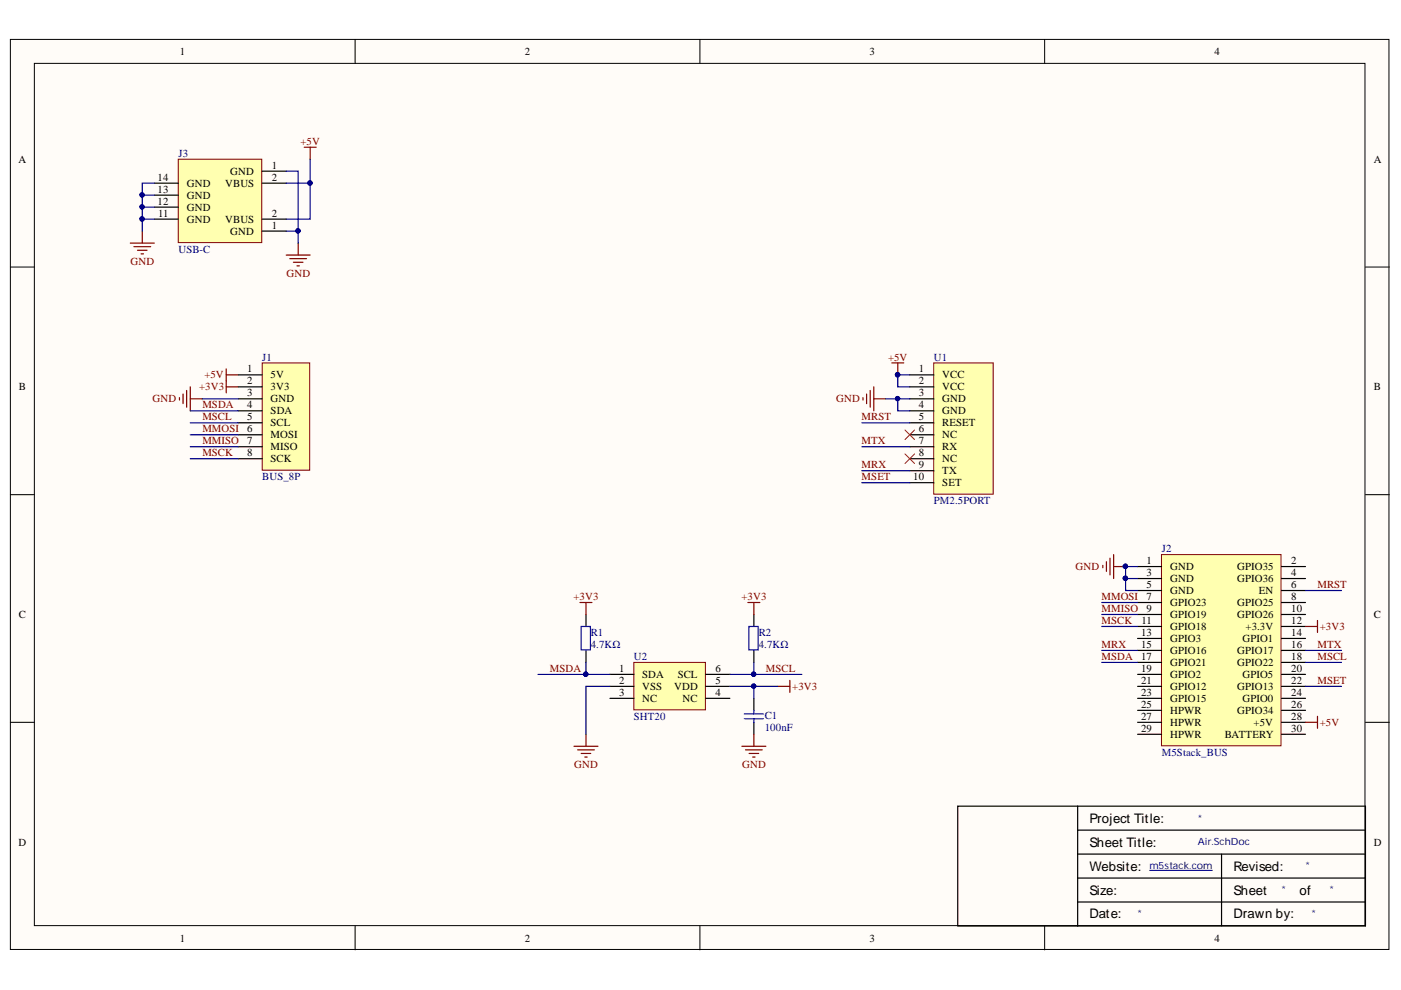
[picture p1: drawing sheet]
<svg xmlns="http://www.w3.org/2000/svg" width="297mm" height="210mm" viewBox="0 0 297 210" stroke-linecap="round" stroke-linejoin="round" font-family="sans-serif">
<g fill="#fffcf8" stroke="#000" stroke-width=".21">
<path d="M2.2 8.4h292.3v192.9h-292.3z"/>
<path d="M7.3 13.4h282.1v182.9h-282.1z"/>
</g>
<path d="M75.3 8.4v5M148.4 8.4v5M221.5 8.4v5M2.2 56.6h5.1M289.5 56.6h5.1M2.2 104.9h5.1M289.5 104.9h5.1M2.2 153.1h5.1M289.5 153.1h5.1M75.3 196.3v5.1M148.4 196.3v5.1M221.5 196.3v5.1" fill="none" stroke="#000" stroke-width=".21"/>
<path d="M228.5 170.9h-25.4v25.4h25.4M228.5 170.9h61v25.4h-61M228.5 176h61M228.5 170.9v25.4M228.5 191.2h61M228.5 186.2h61M228.5 181.1h61M259 181.1v15.2" fill="none" stroke="#000" stroke-width=".25"/>
<path d="M243.7 184.5h13.3" fill="none" stroke="#000080" stroke-width=".21"/>
<path d="M55.6 76.9h10.1v22.8h-10.1z" fill="#ffffb0" stroke="#800000" stroke-width=".21"/>
<path d="M50.5 79.5h5.1M50.5 82h5.1M50.5 84.6h5.1M50.5 87.1h5.1M50.5 89.6h5.1M50.5 92.2h5.1M50.5 94.7h5.1M50.5 97.3h5.1" fill="none" stroke="#000" stroke-width=".25"/>
<path d="M198 76.9h12.6v27.9h-12.6z" fill="#ffffb0" stroke="#800000" stroke-width=".21"/>
<path d="M192.9 79.5h5.1M192.9 82h5.1M192.9 84.6h5.1M192.9 87.1h5.1M192.9 89.6h5.1M192.9 92.2h5.1M192.9 94.7h5.1M192.9 97.3h5.1M192.9 99.8h5.1M192.9 102.3h5.1" fill="none" stroke="#000" stroke-width=".25"/>
<path d="M246.3 117.6h25.3v40.5h-25.3z" fill="#ffffb0" stroke="#800000" stroke-width=".21"/>
<g fill="none" stroke="#000" stroke-width=".25">
<path d="M241.2 120.1h5.1M241.2 122.7h5.1M241.2 125.2h5.1M241.2 127.7h5.1M241.2 130.3h5.1M241.2 132.8h5.1M241.2 135.4h5.1M241.2 137.9h5.1M271.7 120.1h5.1M271.7 122.7h5.1M271.7 125.2h5.1M271.7 127.7h5.1"/>
<path d="M271.7 130.3h5.1M271.7 132.8h5.1M271.7 135.4h5.1M271.7 137.9h5.1M241.2 140.4h5.1M241.2 143h5.1M241.2 145.5h5.1M241.2 148.1h5.1M241.2 150.6h5.1M241.2 155.7h5.1M241.2 153.1h5.1M271.7 140.4h5.1"/>
<path d="M271.7 143h5.1M271.7 145.5h5.1M271.7 148.1h5.1M271.7 150.6h5.1M271.7 155.7h5.1M271.7 153.1h5.1"/>
</g>
<g fill="none" stroke="#800000" stroke-width=".25">
<path d="M48 78.2v5.1M48 79.5h2.5M189.1 76.9h2.5M190.3 76.9v2.6M38 84.3v.5M38.8 83.5v2.1M39.6 82.8v3.5M40.3 84.6h2.6M40.3 82v5.1M48 82h2.5M183 84.3v.5M183.7 83.5v2.1"/>
<path d="M184.5 82.8v3.5M185.3 82v5.1M185.3 84.6h2.5M233.8 119.9v.5M234.6 119.1v2M235.3 118.3v3.6M236.1 117.6v5.1M236.1 120.1h2.6M276.8 132.8h2.5M279.3 131.6v2.5M276.8 153.1h2.5M279.3 151.9v2.5"/>
</g>
<g fill="#000080" stroke="#000080" stroke-width=".21">
<circle cx="190.3" cy="79.4" r=".46"/>
<circle cx="238.6" cy="120.1" r=".46"/>
</g>
<path d="M191.9 91.2l2 2M191.9 96.2l2 2.1M193.9 91.2l-2 2M193.9 96.2l-2 2.1" fill="none" stroke="#f00" stroke-width=".21"/>
<path d="M37.8 33.8h17.7v17.6h-17.7z" fill="#ffffb0" stroke="#800000" stroke-width=".21"/>
<path d="M32.7 38.8h5.1M55.6 36.3h5.1M55.6 38.8h5.1M32.7 46.5h5.1M32.7 43.9h5.1M32.7 41.4h5.1M55.6 46.5h5.1M55.6 49h5.1" fill="none" stroke="#000" stroke-width=".25"/>
<path d="M64.5 31.2h2.5M65.8 31.2v2.6M27.6 51.5h5.1M28.4 52.3h3.5M29.2 53.1h2M29.9 53.8h.5M30.2 49v2.5M60.7 54.1h5.1M61.4 54.8h3.6M62.2 55.6h2M63 56.4h.5M63.2 51.5v2.6" fill="none" stroke="#800000" stroke-width=".25"/>
<path d="M134.4 140.4h15.2v10.1h-15.2z" fill="#ffffb0" stroke="#800000" stroke-width=".21"/>
<path d="M124.2 130.3v2.5M124.2 137.9v2.5M159.8 130.3v2.5M159.8 137.9v2.5M129.3 143h5.1M129.3 145.5h5.1M129.3 148.1h5.1M149.7 143h5.1M149.7 145.5h5.1M149.7 148.1h5.1M159.8 148.1v2.5M159.8 153.1v2.6" fill="none" stroke="#000" stroke-width=".25"/>
<path d="M123.2 132.8h2v5h-2zM158.8 132.8h2v5h-2zM157.8 151.4h4.1M157.8 152.4h4.1M159.8 150.6v.8M159.8 152.4v.7" fill="none" stroke="#00f" stroke-width=".25"/>
<g fill="none" stroke="#000080" stroke-width=".25">
<path d="M32.7 38.8h-2.5v10.2M60.7 36.3h2.5v15.2M60.7 38.8h5.1v7.7h-5.1M65.8 33.8v5M30.2 46.5h2.5M30.2 43.9h2.5M30.2 41.4h2.5M60.7 49h2.5M192.9 79.5h-2.6v2.5h2.6M40.3 94.7h10.2M40.3 89.6h10.2M40.3 87.1h10.2"/>
<path d="M40.3 92.2h10.2M40.3 97.3h10.2M42.9 84.6h7.6M182.7 94.7h10.2M182.7 99.8h10.2M182.7 89.6h10.2M187.8 84.6h5.1M190.3 84.6v2.5h2.6M182.7 102.3h10.2M233.6 137.9h7.6M233.6 127.7h7.6M233.6 132.8h7.6"/>
<path d="M233.6 130.3h7.6M238.7 122.7v2.5h2.5M238.7 122.7h2.5M241.2 120.1h-2.5v2.6M276.8 137.9h7.6M276.8 125.2h7.6M114.1 143h15.2M124.2 140.4v2.6M129.3 145.5h-5.1v10.2M154.8 143h15.2M154.8 145.5h10.1M159.8 140.4v2.6"/>
<path d="M159.8 145.5v2.6M233.6 140.4h7.6M276.8 145.5h7.6M276.8 140.4h7.6"/>
</g>
<g fill="#000080" stroke="#000080" stroke-width=".21">
<circle cx="190.3" cy="84.5" r=".46"/>
<circle cx="190.3" cy="79.4" r=".46"/>
<circle cx="238.6" cy="122.6" r=".46"/>
<circle cx="238.6" cy="120.1" r=".46"/>
<circle cx="30.1" cy="41.3" r=".46"/>
<circle cx="30.1" cy="43.9" r=".46"/>
<circle cx="30.1" cy="46.4" r=".46"/>
<circle cx="63.2" cy="48.9" r=".46"/>
<circle cx="65.7" cy="38.8" r=".46"/>
<circle cx="124.2" cy="142.9" r=".46"/>
<circle cx="159.8" cy="142.9" r=".46"/>
<circle cx="159.8" cy="145.5" r=".46"/>
</g>
<g fill="none" stroke="#800000" stroke-width=".25">
<path d="M123 127.7h2.5M124.2 127.7v2.6M158.6 127.7h2.5M159.8 127.7v2.6M121.7 158.2h5.1M122.5 159h3.5M123.2 159.8h2.1M124.2 155.7v2.5M157.3 158.2h5.1M158.1 159h3.5M158.8 159.8h2.1M159.8 155.7v2.5"/>
<path d="M164.9 145.5h2.6M167.5 144.3v2.5M124 160.5h.5M159.6 160.5h.5"/>
</g>
<g font-size="2.8">
<text x="231" y="174.4">Project Title:</text>
<text x="231" y="179.5">Sheet Title:</text>
<text x="231" y="184.6">Website:</text>
<text x="261.6" y="184.6">Revised:</text>
<text x="231" y="189.7">Size:</text>
<text x="261.6" y="189.7">Sheet</text>
<text x="275.5" y="189.7">of</text>
<text x="231" y="194.7">Date:</text>
<text x="261.6" y="194.7">Drawn by:</text>
</g>
<g font-size="2.3">
<text x="38.2" y="11.7">1</text>
<text x="111.3" y="11.7">2</text>
<text x="184.4" y="11.7">3</text>
<text x="257.5" y="11.7">4</text>
<text x="3.9" y="34.5">A</text>
<text x="57.6" y="35.8">1</text>
<text x="291.3" y="34.5">A</text>
<text x="33.4" y="40.8">13</text>
<text x="33.4" y="38.3">14</text>
<text x="39.6" y="39.6">GND</text>
<text x="47.7" y="39.6">VBUS</text>
<text x="48.8" y="37">GND</text>
<text x="57.6" y="38.3">2</text>
<text x="33.4" y="43.5">12</text>
<text x="33.5" y="46">11</text>
<text x="39.6" y="47.3">GND</text>
<text x="39.6" y="44.7">GND</text>
<text x="39.6" y="42.1">GND</text>
<text x="47.7" y="47.3">VBUS</text>
<text x="57.6" y="46">2</text>
<text x="48.8" y="49.8">GND</text>
<text x="57.6" y="48.5">1</text>
<text x="4" y="82.8">B</text>
<text x="52.4" y="79">1</text>
<text x="52.4" y="81.5">2</text>
<text x="57.4" y="80.2">5V</text>
<text x="57.4" y="82.8">3V3</text>
<text x="194.8" y="79">1</text>
<text x="194.8" y="81.5">2</text>
<text x="199.8" y="80.2">VCC</text>
<text x="199.8" y="82.8">VCC</text>
<text x="291.3" y="82.8">B</text>
<text x="52.4" y="84.1">3</text>
<text x="52.4" y="86.6">4</text>
<text x="52.4" y="89.1">5</text>
<text x="57.4" y="85.3">GND</text>
<text x="57.4" y="87.9">SDA</text>
<text x="194.8" y="84.1">3</text>
<text x="194.8" y="86.6">4</text>
<text x="194.8" y="89.1">5</text>
<text x="199.8" y="85.3">GND</text>
<text x="199.8" y="87.9">GND</text>
<text x="52.4" y="91.7">6</text>
<text x="52.4" y="94.2">7</text>
<text x="57.4" y="90.4">SCL</text>
<text x="57.4" y="92.9">MOSI</text>
<text x="57.4" y="95.5">MISO</text>
<text x="194.8" y="91.7">6</text>
<text x="194.8" y="94.2">7</text>
<text x="199.8" y="90.4">RESET</text>
<text x="199.8" y="92.9">NC</text>
<text x="199.8" y="95.5">RX</text>
<text x="52.4" y="96.7">8</text>
<text x="57.4" y="98">SCK</text>
<text x="193.6" y="101.8">10</text>
<text x="194.8" y="96.7">8</text>
<text x="194.8" y="99.3">9</text>
<text x="199.8" y="98">NC</text>
<text x="199.8" y="100.5">TX</text>
<text x="199.8" y="103.1">SET</text>
<text x="243.1" y="119.6">1</text>
<text x="273.7" y="119.6">2</text>
<text x="243.1" y="122.2">3</text>
<text x="243.1" y="124.7">5</text>
<text x="248.1" y="120.9">GND</text>
<text x="248.1" y="123.5">GND</text>
<text x="248.1" y="126">GND</text>
<text x="262.3" y="120.9">GPIO35</text>
<text x="262.3" y="123.5">GPIO36</text>
<text x="266.9" y="126">EN</text>
<text x="273.7" y="122.2">4</text>
<text x="273.7" y="124.7">6</text>
<text x="4" y="131.1">C</text>
<text x="243.1" y="127.3">7</text>
<text x="243.1" y="129.8">9</text>
<text x="248.1" y="128.5">GPIO23</text>
<text x="248.1" y="131.1">GPIO19</text>
<text x="262.3" y="128.5">GPIO25</text>
<text x="262.3" y="131.1">GPIO26</text>
<text x="273.7" y="127.3">8</text>
<text x="273.7" y="129.8">10</text>
<text x="291.3" y="131.1">C</text>
<text x="241.9" y="134.9">13</text>
<text x="241.9" y="137.4">15</text>
<text x="242" y="132.3">11</text>
<text x="248.1" y="133.6">GPIO18</text>
<text x="248.1" y="136.1">GPIO3</text>
<text x="263.4" y="136.1">GPIO1</text>
<text x="264.1" y="133.6">+3.3V</text>
<text x="273.7" y="132.3">12</text>
<text x="273.7" y="134.9">14</text>
<text x="273.7" y="137.4">16</text>
<text x="131.2" y="142.5">1</text>
<text x="136.1" y="143.7">SDA</text>
<text x="143.7" y="143.7">SCL</text>
<text x="151.7" y="142.5">6</text>
<text x="241.9" y="139.9">17</text>
<text x="241.9" y="142.5">19</text>
<text x="248.1" y="138.7">GPIO16</text>
<text x="248.1" y="141.2">GPIO21</text>
<text x="248.1" y="143.7">GPIO2</text>
<text x="262.3" y="138.7">GPIO17</text>
<text x="262.3" y="141.2">GPIO22</text>
<text x="263.4" y="143.7">GPIO5</text>
<text x="273.7" y="139.9">18</text>
<text x="273.7" y="142.5">20</text>
<text x="131.2" y="145">2</text>
<text x="131.2" y="147.5">3</text>
<text x="136.1" y="146.3">VSS</text>
<text x="136.1" y="148.8">NC</text>
<text x="142.9" y="146.3">VDD</text>
<text x="144.7" y="148.8">NC</text>
<text x="151.7" y="147.5">4</text>
<text x="151.7" y="145">5</text>
<text x="241.9" y="145">21</text>
<text x="241.9" y="147.5">23</text>
<text x="248.1" y="146.3">GPIO12</text>
<text x="248.1" y="148.8">GPIO15</text>
<text x="262.3" y="146.3">GPIO13</text>
<text x="263.4" y="148.8">GPIO0</text>
<text x="273.7" y="145">22</text>
<text x="273.7" y="147.5">24</text>
<text x="241.9" y="150.1">25</text>
<text x="241.9" y="155.2">29</text>
<text x="241.9" y="152.6">27</text>
<text x="248.1" y="151.4">HPWR</text>
<text x="248.1" y="153.9">HPWR</text>
<text x="262.3" y="151.4">GPIO34</text>
<text x="265.8" y="153.9">+5V</text>
<text x="273.7" y="150.1">26</text>
<text x="273.7" y="152.6">28</text>
<text x="273.7" y="155.2">30</text>
<text x="248.1" y="156.4">HPWR</text>
<text x="259.7" y="156.4">BATTERY</text>
<text x="3.9" y="179.3">D</text>
<text x="291.3" y="179.3">D</text>
<text x="38.2" y="199.6">1</text>
<text x="111.3" y="199.6">2</text>
<text x="184.4" y="199.6">3</text>
<text x="257.5" y="199.6">4</text>
</g>
<g font-size="2.3" fill="#000080">
<text x="37.8" y="33.2">J3</text>
<text x="37.8" y="53.6">USB-C</text>
<text x="55.6" y="76.4">J1</text>
<text x="198" y="76.4">U1</text>
<text x="55.6" y="101.8">BUS_8P</text>
<text x="198" y="107">PM2.5PORT</text>
<text x="246.3" y="117.1">J2</text>
<text x="125.2" y="134.9">R1</text>
<text x="125.2" y="137.4">4.7KΩ</text>
<text x="160.9" y="134.9">R2</text>
<text x="160.9" y="137.4">4.7KΩ</text>
<text x="134.4" y="139.9">U2</text>
<text x="134.4" y="152.6">SHT20</text>
<text x="162.1" y="152.4">C1</text>
<text x="162.1" y="154.9">100nF</text>
<text x="246.3" y="160.2">M5Stack_BUS</text>
</g>
<g font-size="2.3" fill="#800000">
<text x="63.7" y="30.7">+5V</text>
<text x="27.7" y="56.1">GND</text>
<text x="60.8" y="58.7">GND</text>
<text x="188.3" y="76.4">+5V</text>
<text x="42.2" y="82.8">+3V3</text>
<text x="43.3" y="80.2">+5V</text>
<text x="32.3" y="85.3">GND</text>
<text x="42.9" y="89.1">MSCL</text>
<text x="42.9" y="86.6">MSDA</text>
<text x="177.3" y="85.3">GND</text>
<text x="182.7" y="89.1">MRST</text>
<text x="42.9" y="91.7">MMOSI</text>
<text x="42.9" y="94.2">MMISO</text>
<text x="182.7" y="94.2">MTX</text>
<text x="42.9" y="96.7">MSCK</text>
<text x="182.7" y="99.3">MRX</text>
<text x="182.7" y="101.8">MSET</text>
<text x="228" y="120.9">GND</text>
<text x="279.3" y="124.7">MRST</text>
<text x="121.6" y="127.3">+3V3</text>
<text x="157.2" y="127.3">+3V3</text>
<text x="233.5" y="127.3">MMOSI</text>
<text x="233.5" y="129.8">MMISO</text>
<text x="233.5" y="137.4">MRX</text>
<text x="233.5" y="132.3">MSCK</text>
<text x="279.3" y="137.4">MTX</text>
<text x="279.8" y="133.6">+3V3</text>
<text x="116.6" y="142.5">MSDA</text>
<text x="162.4" y="142.5">MSCL</text>
<text x="233.5" y="139.9">MSDA</text>
<text x="279.3" y="139.9">MSCL</text>
<text x="168" y="146.3">+3V3</text>
<text x="279.3" y="145">MSET</text>
<text x="279.8" y="153.9">+5V</text>
<text x="121.8" y="162.8">GND</text>
<text x="157.4" y="162.8">GND</text>
</g>
<g font-size="2.1" fill="#000080">
<text x="253.9" y="174.2">*</text>
<text x="253.9" y="179.3">Air.SchDoc</text>
<text x="243.7" y="184.3">m5stack.com</text>
<text x="276.8" y="184.3">*</text>
<text x="271.7" y="189.4">*</text>
<text x="281.9" y="189.4">*</text>
<text x="241.2" y="194.5">*</text>
<text x="278.1" y="194.5">*</text>
</g>
</svg>
